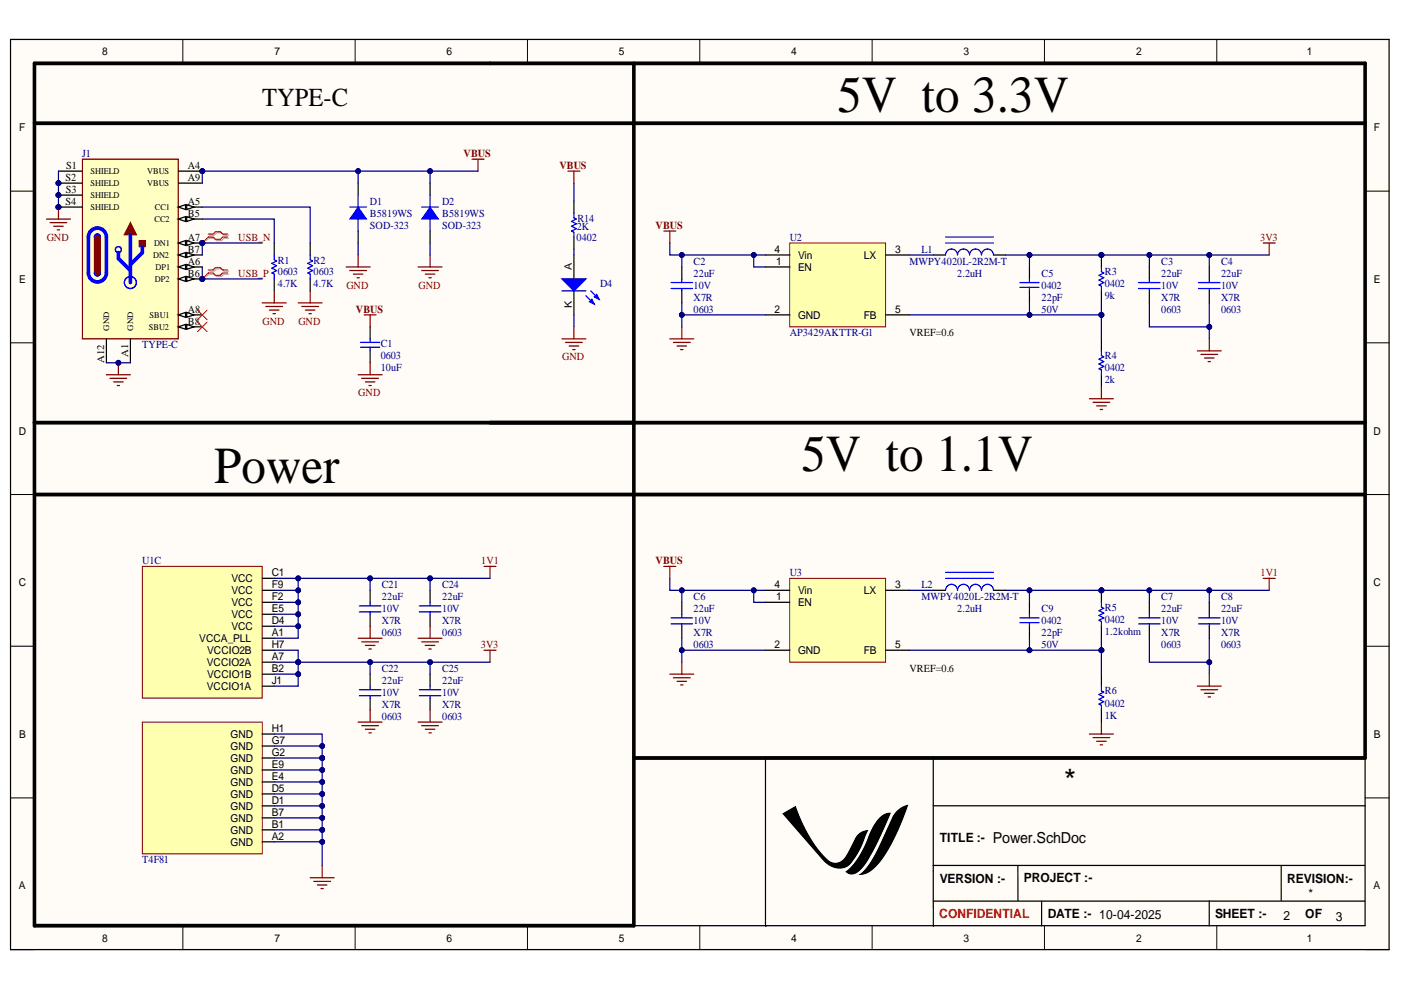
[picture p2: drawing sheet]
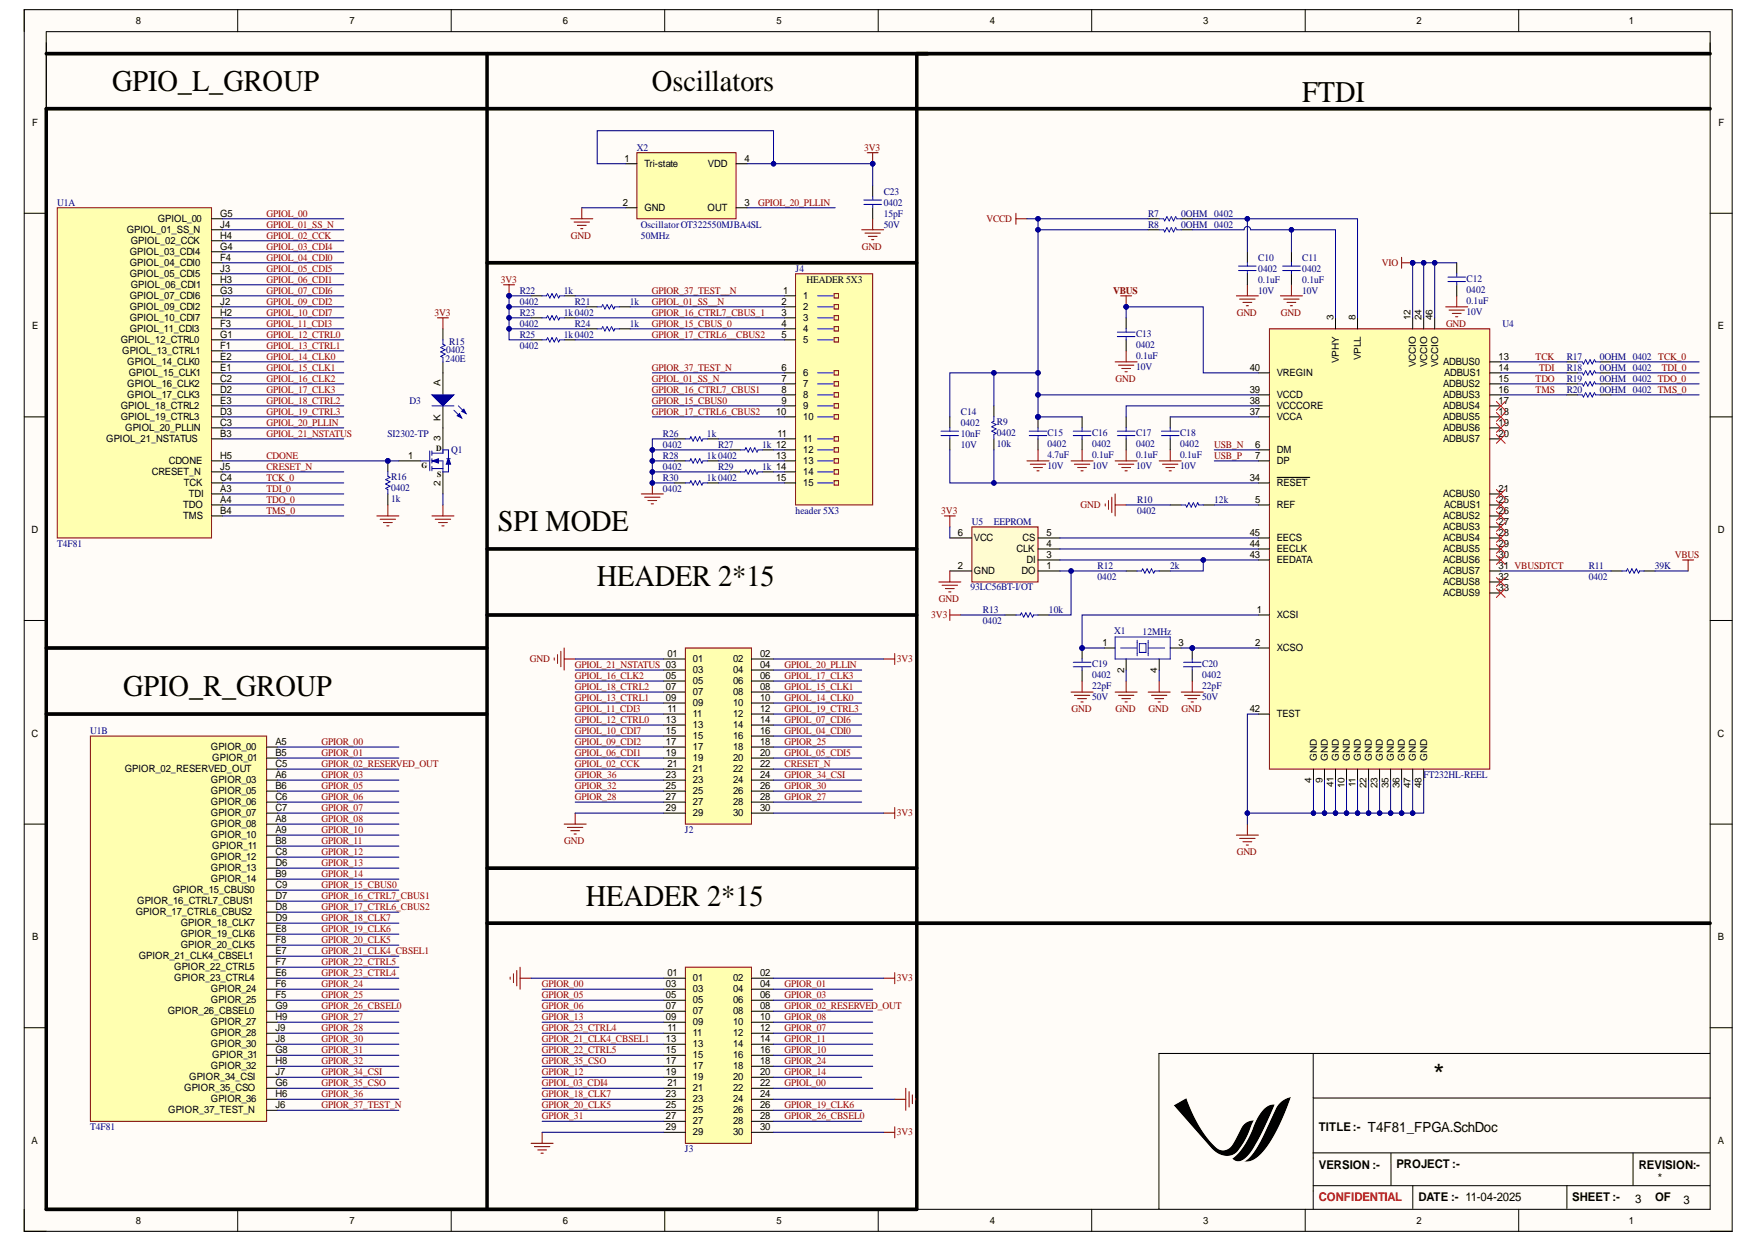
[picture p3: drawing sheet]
# Altium project T4F81_Devlopment_Board.PrjPcb
3 sheets, 73 parts. Net scope: global (net labels, ports and power ports of the same name join across sheets).
Board file: T4F81.PcbDoc
Sheets:
  Block Diagram.SchDoc
  Power.SchDoc
  T4F81_FPGA.SchDoc

## Sheet Block Diagram.SchDoc
size 393 x 281 mm; SheetNumber: 1; SheetTotal: 3

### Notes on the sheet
- BLOCK DIAGRAM
- BUCK
- 5V TO 1.1
- VBUS
- TYPE C
- 1.1V
- D+
- D-
- RESISTER
- 0OHM
- T4F81
- GPIO HEADER
- 3.3V
- FTDI
- 5V TO 3.3

## Sheet Power.SchDoc
size 292 x 193 mm; SheetNumber: 2; SheetTotal: 3

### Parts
C1  value 10uF  Case/Package: 0603  [CAPC0603]  (hidden comment: Capacitor)
C2  value 22uF  Voltage: 10V  Dielectric: X7R  Case/Package: 0603  [CAPC0603]
C3  value 22uF  Voltage: 10V  Dielectric: X7R  Case/Package: 0603  [CAPC0603]
C4  value 22uF  Voltage: 10V  Dielectric: X7R  Case/Package: 0603  [CAPC0603]
C5  value 22pF  Case/Package: 0402  Voltage: 50V  [CAPC0402]
C6  value 22uF  Voltage: 10V  Dielectric: X7R  Case/Package: 0603  [CAPC0603]
C7  value 22uF  Voltage: 10V  Dielectric: X7R  Case/Package: 0603  [CAPC0603]
C8  value 22uF  Voltage: 10V  Dielectric: X7R  Case/Package: 0603  [CAPC0603]
C9  value 22pF  Case/Package: 0402  Voltage: 50V  [CAPC0402]
C21  value 22uF  Voltage: 10V  Dielectric: X7R  Case/Package: 0603  [CAPC0603]
C22  value 22uF  Voltage: 10V  Dielectric: X7R  Case/Package: 0603  [CAPC0603]
C24  value 22uF  Voltage: 10V  Dielectric: X7R  Case/Package: 0603  [CAPC0603]
C25  value 22uF  Voltage: 10V  Dielectric: X7R  Case/Package: 0603  [CAPC0603]
D1  Manufacturer Part Number: B5819WS  [SOD-323]  (hidden comment: DIODE_B5819WS)
D2  Manufacturer Part Number: B5819WS  [SOD-323]  (hidden comment: DIODE_B5819WS)
D4  (no value)  [led_0603]
J1  TYPE-C  [TYPE-C]
L1  value 2.2uH  Manufacturer Part Number: MWPY4020L-2R2M-T  [IND_4.0X4.0X2.0]  (hidden comment: IND_1)
L2  value 2.2uH  Manufacturer Part Number: MWPY4020L-2R2M-T  [IND_4.0X4.0X2.0]  (hidden comment: IND_1)
R1  value 4.7K  Case/Package: 0603  [RESC0603]  (hidden comment: Resistor)
R2  value 4.7K  Case/Package: 0603  [RESC0603]  (hidden comment: Resistor)
R3  value 9k  Case/Package: 0402  [resc0402]  (hidden comment: Res1)
R4  value 2k  Case/Package: 0402  [resc0402]  (hidden comment: Res1)
R5  value 1.2kohm  Case/Package: 0402  [resc0402]  (hidden comment: Res1)
R6  value 1K  Case/Package: 0402  [resc0402]  (hidden comment: Res1)
R14  value 2K  Case/Package: 0402  [resc0402]  (hidden comment: Res1)
U1  T4F81  [T4F81 fpga]  (part C of 3)
U2  Manufacturer Part Number: AP3429AKTTR-G1  [SOT23-5]  (hidden comment: AP3429)
U3  AP3429  [SOT23-5]  (value not drawn)

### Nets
1V1: C7.2 C8.2 C9.2 C21.2 C24.2 L2.2 R5.1 U1.A1(VCCA_PLL) U1.C1(VCC) U1.D4(VCC) U1.E5(VCC) U1.F2(VCC) U1.F9(VCC)
3V3: C3.2 C4.2 C5.2 C22.2 C25.2 L1.2 R3.1 U1.A7(VCCIO2A) U1.B2(VCCIO1B) U1.H7(VCCIO2B) U1.J1(VCCIO1A)
GND: C1.2 C2.1 C3.1 C4.1 C6.1 C7.1 C8.1 C21.1 C22.1 C24.1 C25.1 D1.1(A) D2.1(A) D4.K J1.A1(GND) J1.A12(GND) J1.S1(SHIELD) J1.S2(SHIELD) J1.S3(SHIELD) J1.S4(SHIELD) R1.1 R2.1 R4.2 R6.2 U1.A2(GND) U1.B1(GND) U1.B7(GND) U1.D1(GND) U1.D5(GND) U1.E4(GND) U1.E9(GND) U1.G2(GND) U1.G7(GND) U1.H1(GND) U2.2(GND) U3.2(GND)
VBUS: C1.1 C2.2 C6.2 D1.2(K) D2.2(K) J1.A4(VBUS) J1.A9(VBUS) R14.1 U2.1(EN) U2.4(Vin) U3.1(EN) U3.4(Vin)
USB_N: J1.A7(DN1) J1.B7(DN2)
USB_P: J1.A6(DP1) J1.B6(DP2)
NetC5_1: C5.1 R3.2 R4.1 U2.5(FB)
NetC9_1: C9.1 R5.2 R6.1 U3.5(FB)
NetD4_A: D4.A R14.2
NetJ1_A5: J1.A5(CC1) R2.2
NetJ1_B5: J1.B5(CC2) R1.2
NetL1_1: L1.1 U2.3(LX)
NetL2_1: L2.1 U3.3(LX)

Not connected (* = marked no-connect by the designer): J1 A8(SBU1)* B8(SBU2)*

### Layout directives
differential pair; differential pair class USB; net class USB_2.0: USB_N, USB_P

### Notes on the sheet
- TYPE-C
- 5V  to 3.3V
- (near U2) VREF=0.6
- Power
- 5V  to 1.1V
- (near U3) VREF=0.6

## Sheet T4F81_FPGA.SchDoc
size 393 x 281 mm; SheetNumber: 3; SheetTotal: 3

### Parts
C10  value 0.1uF  Case/Package: 0402  Voltage: 10V  [CAPC0402]
C11  value 0.1uF  Case/Package: 0402  Voltage: 10V  [CAPC0402]
C12  value 0.1uF  Case/Package: 0402  Voltage: 10V  [CAPC0402]
C13  value 0.1uF  Case/Package: 0402  Voltage: 10V  [CAPC0402]
C14  value 10nF  Case/Package: 0402  Voltage: 10V  [CAPC0402]
C15  value 4.7uF  Case/Package: 0402  Voltage: 10V  [CAPC0402]
C16  value 0.1uF  Case/Package: 0402  Voltage: 10V  [CAPC0402]
C17  value 0.1uF  Case/Package: 0402  Voltage: 10V  [CAPC0402]
C18  value 0.1uF  Case/Package: 0402  Voltage: 10V  [CAPC0402]
C19  value 22pF  Case/Package: 0402  Voltage: 50V  [CAPC0402]
C20  value 22pF  Case/Package: 0402  Voltage: 50V  [CAPC0402]
C23  value 15pF  Case/Package: 0402  Voltage: 50V  [CAPC0402]
D3  (no value)  [led_0603]
J2  Header 15X2 2.54mm  [Header_15X2_2.54]  (value not drawn)
J3  Header 15X2 2.54mm  [Header_15X2_2.54]  (value not drawn)
J4  header 5X3  [HEADER_5X3_2.54 - duplicate]
Q1  Manufacturer Part Number: SI2302-TP  [SOT23-3]
R7  value 0OHM  Case/Package: 0402  [resc0402]  (hidden comment: Res1)
R8  value 0OHM  Case/Package: 0402  [resc0402]  (hidden comment: Res1)
R9  value 10k  Case/Package: 0402  [RESC0402]  (hidden comment: Res1)
R10  value 12k  Case/Package: 0402  [resc0402]  (hidden comment: Res1)
R11  value 39K  Case/Package: 0402  [CAPC0402]  (hidden comment: Res1)
R12  value 2k  Case/Package: 0402  [resc0402]  (hidden comment: Res1)
R13  value 10k  Case/Package: 0402  [resc0402]  (hidden comment: Res1)
R15  value 240E  Case/Package: 0402  [RESC0402]
R16  value 1k  Case/Package: 0402  [RESC0402]
R17  value 0OHM  Case/Package: 0402  [resc0402]  (hidden comment: Res1)
R18  value 0OHM  Case/Package: 0402  [resc0402]  (hidden comment: Res1)
R19  value 0OHM  Case/Package: 0402  [resc0402]  (hidden comment: Res1)
R20  value 0OHM  Case/Package: 0402  [resc0402]  (hidden comment: Res1)
R21  value 1k  Case/Package: 0402  [resc0402]  (hidden comment: Res1)
R22  value 1k  Case/Package: 0402  [resc0402]  (hidden comment: Res1)
R23  value 1k  Case/Package: 0402  [resc0402]  (hidden comment: Res1)
R24  value 1k  Case/Package: 0402  [resc0402]  (hidden comment: Res1)
R25  value 1k  Case/Package: 0402  [resc0402]  (hidden comment: Res1)
R26  value 1k  Case/Package: 0402  [resc0402]  (hidden comment: Res1)
R27  value 1k  Case/Package: 0402  [resc0402]  (hidden comment: Res1)
R28  value 1k  Case/Package: 0402  [resc0402]  (hidden comment: Res1)
R29  value 1k  Case/Package: 0402  [resc0402]  (hidden comment: Res1)
R30  value 1k  Case/Package: 0402  [resc0402]  (hidden comment: Res1)
U1  T4F81  [T4F81 fpga]  (parts A,B of 3)
U4  Manufacturer Part Number: FT232HL-REEL  [LQFP-48]  (hidden comment: FTDI)
U5  Type: EEPROM  [SOT23-6]  (hidden comment: 93LC56BT-I/OT)
X1  Frequency: 12MHz  [Crystal_3225]  (hidden comment: XC2426TR-ND)
X2  Oscillator OT322550MJBA4SL  Frequency: 50MHz  [Crystal_3225]

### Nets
3V3: C23.2 J2.02 J2.30 J3.02 J3.30 R13.1 R15.2 R21.2 R22.2 R23.2 R24.2 R25.2 U5.6(VCC) X2.1(Tri-state) X2.4(VDD)
GND: C10.1 C11.1 C12.1 C13.1 C15.1 C16.1 C17.1 C18.1 C19.1 C20.1 C23.1 J2.01 J2.29 J3.01 J3.24 J3.29 Q1.2(S) R10.1 R16.2 R26.2 R27.2 R28.2 R29.2 R30.2 U4.4(GND) U4.9(GND) U4.10(GND) U4.11(GND) U4.22(GND) U4.23(GND) U4.35(GND) U4.36(GND) U4.41(GND) U4.42(TEST) U4.47(GND) U4.48(GND) U5.2(GND) X1.2 X1.4 X2.2(GND)
VBUS: C13.2 R11.1 U4.40(VREGIN)
VCCD: C14.2 C15.2 C16.2 R7.2 R8.2 R9.2 U4.39(VCCD)
VIO: C12.2 U4.12(VCCIO) U4.24(VCCIO) U4.46(VCCIO)
CDONE: Q1.1(G) R16.1 U1.H5(CDONE)
CRESET_N: J2.22 U1.J5(CRESET_N)
GPIOL_00: J3.22 U1.G5(GPIOL_00)
GPIOL_01_SS__N: J4.2 R21.1
GPIOL_01_SS_N: J4.7 U1.J4(GPIOL_01_SS_N)
GPIOL_02_CCK: J2.21 U1.H4(GPIOL_02_CCK)
GPIOL_03_CDI4: J3.21 U1.G4(GPIOL_03_CDI4)
GPIOL_04_CDI0: J2.16 U1.F4(GPIOL_04_CDI0)
GPIOL_05_CDI5: J2.20 U1.J3(GPIOL_05_CDI5)
GPIOL_06_CDI1: J2.19 U1.H3(GPIOL_06_CDI1)
GPIOL_07_CDI6: J2.14 U1.G3(GPIOL_07_CDI6)
GPIOL_09_CDI2: J2.17 U1.J2(GPIOL_09_CDI2)
GPIOL_10_CDI7: J2.15 U1.H2(GPIOL_10_CDI7)
GPIOL_11_CDI3: J2.11 U1.F3(GPIOL_11_CDI3)
GPIOL_12_CTRL0: J2.13 U1.G1(GPIOL_12_CTRL0)
GPIOL_13_CTRL1: J2.09 U1.F1(GPIOL_13_CTRL1)
GPIOL_14_CLK0: J2.10 U1.E2(GPIOL_14_CLK0)
GPIOL_15_CLK1: J2.08 U1.E1(GPIOL_15_CLK1)
GPIOL_16_CLK2: J2.05 U1.C2(GPIOL_16_CLK2)
GPIOL_17_CLK3: J2.06 U1.D2(GPIOL_17_CLK3)
GPIOL_18_CTRL2: J2.07 U1.E3(GPIOL_18_CTRL2)
GPIOL_19_CTRL3: J2.12 U1.D3(GPIOL_19_CTRL3)
GPIOL_20_PLLIN: J2.04 U1.C3(GPIOL_20_PLLIN) X2.3(OUT)
GPIOL_21_NSTATUS: J2.03 U1.B3(GPIOL_21_NSTATUS)
GPIOR_00: J3.03 U1.A5(GPIOR_00)
GPIOR_01: J3.04 U1.B5(GPIOR_01)
GPIOR_02_RESERVED_OUT: J3.08 U1.C5(GPIOR_02_RESERVED_OUT)
GPIOR_03: J3.06 U1.A6(GPIOR_03)
GPIOR_05: J3.05 U1.B6(GPIOR_05)
GPIOR_06: J3.07 U1.C6(GPIOR_06)
GPIOR_07: J3.12 U1.C7(GPIOR_07)
GPIOR_08: J3.10 U1.A8(GPIOR_08)
GPIOR_10: J3.16 U1.A9(GPIOR_10)
GPIOR_11: J3.14 U1.B8(GPIOR_11)
GPIOR_12: J3.19 U1.C8(GPIOR_12)
GPIOR_13: J3.09 U1.D6(GPIOR_13)
GPIOR_14: J3.20 U1.B9(GPIOR_14)
GPIOR_15_CBUS0: J4.9 U1.C9(GPIOR_15_CBUS0)
GPIOR_15_CBUS_0: J4.4 R24.1
GPIOR_16_CTRL7_CBUS1: J4.8 U1.D7(GPIOR_16_CTRL7_CBUS1)
GPIOR_16_CTRL7_CBUS_1: J4.3 R23.1
GPIOR_17_CTRL6__CBUS2: J4.5 R25.1
GPIOR_17_CTRL6_CBUS2: J4.10 U1.D8(GPIOR_17_CTRL6_CBUS2)
GPIOR_18_CLK7: J3.23 U1.D9(GPIOR_18_CLK7)
GPIOR_19_CLK6: J3.26 U1.E8(GPIOR_19_CLK6)
GPIOR_20_CLK5: J3.25 U1.F8(GPIOR_20_CLK5)
GPIOR_21_CLK4_CBSEL1: J3.13 U1.E7(GPIOR_21_CLK4_CBSEL1)
GPIOR_22_CTRL5: J3.15 U1.F7(GPIOR_22_CTRL5)
GPIOR_23_CTRL4: J3.11 U1.E6(GPIOR_23_CTRL4)
GPIOR_24: J3.18 U1.F6(GPIOR_24)
GPIOR_25: J2.18 U1.F5(GPIOR_25)
GPIOR_26_CBSEL0: J3.28 U1.G9(GPIOR_26_CBSEL0)
GPIOR_27: J2.28 U1.H9(GPIOR_27)
GPIOR_28: J2.27 U1.J9(GPIOR_28)
GPIOR_30: J2.26 U1.J8(GPIOR_30)
GPIOR_31: J3.27 U1.G8(GPIOR_31)
GPIOR_32: J2.25 U1.H8(GPIOR_32)
GPIOR_34_CSI: J2.24 U1.J7(GPIOR_34_CSI)
GPIOR_35_CSO: J3.17 U1.G6(GPIOR_35_CSO)
GPIOR_36: J2.23 U1.H6(GPIOR_36)
GPIOR_37_TEST__N: J4.1 R22.1
GPIOR_37_TEST_N: J4.6 U1.J6(GPIOR_37_TEST_N)
TCK: R17.2 U4.13(ADBUS0)
TCK_0: R17.1 U1.C4(TCK)
TDI: R18.2 U4.14(ADBUS1)
TDI_0: R18.1 U1.A3(TDI)
TDO: R19.2 U4.15(ADBUS2)
TDO_0: R19.1 U1.A4(TDO)
TMS: R20.2 U4.16(ADBUS3)
TMS_0: R20.1 U1.B4(TMS)
USB_N: U4.6(DM)
USB_P: U4.7(DP)
VBUSDTCT: R11.2 U4.31(ACBUS7)
NetC10_2: C10.2 R7.1 U4.8(VPLL)
NetC11_2: C11.2 R8.1 U4.3(VPHY)
NetC14_1: C14.1 R9.1 U4.34(~{RESET})
NetC17_2: C17.2 U4.38(VCCCORE)
NetC18_2: C18.2 U4.37(VCCA)
NetC19_2: C19.2 U4.1(XCSI) X1.1
NetC20_2: C20.2 U4.2(XCSO) X1.3
NetD3_A: D3.A R15.1
NetD3_K: D3.K Q1.3(D)
NetJ4_11: J4.11 R26.1
NetJ4_12: J4.12 R27.1
NetJ4_13: J4.13 R28.1
NetJ4_14: J4.14 R29.1
NetJ4_15: J4.15 R30.1
NetR10_2: R10.2 U4.5(REF)
NetR12_1: R12.1 R13.2 U5.1(DO)
NetR12_2: R12.2 U4.43(EEDATA) U5.3(DI)
NetU4_44: U4.44(EECLK) U5.4(CLK)
NetU4_45: U4.45(EECS) U5.5(CS)

Not connected (* = marked no-connect by the designer): U4 17(ADBUS4)* 18(ADBUS5)* 19(ADBUS6)* 20(ADBUS7)* 21(ACBUS0)* 25(ACBUS1)* 26(ACBUS2)* 27(ACBUS3)* 28(ACBUS4)* 29(ACBUS5)* 30(ACBUS6)* 32(ACBUS8)* 33(ACBUS9)*

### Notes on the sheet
- GPIO_L_GROUP
- Oscillators
- FTDI
- SPI MODE
- HEADER 2*15
- GPIO_R_GROUP

## Nets that join several sheets
3V3: Power (11 pins), T4F81_FPGA (15 pins)
GND: Power (36 pins), T4F81_FPGA (40 pins)
VBUS: Power (12 pins), T4F81_FPGA (C13.2 R11.1 U4.40)
USB_N: Power (J1.A7 J1.B7), T4F81_FPGA (U4.6)
USB_P: Power (J1.A6 J1.B6), T4F81_FPGA (U4.7)
